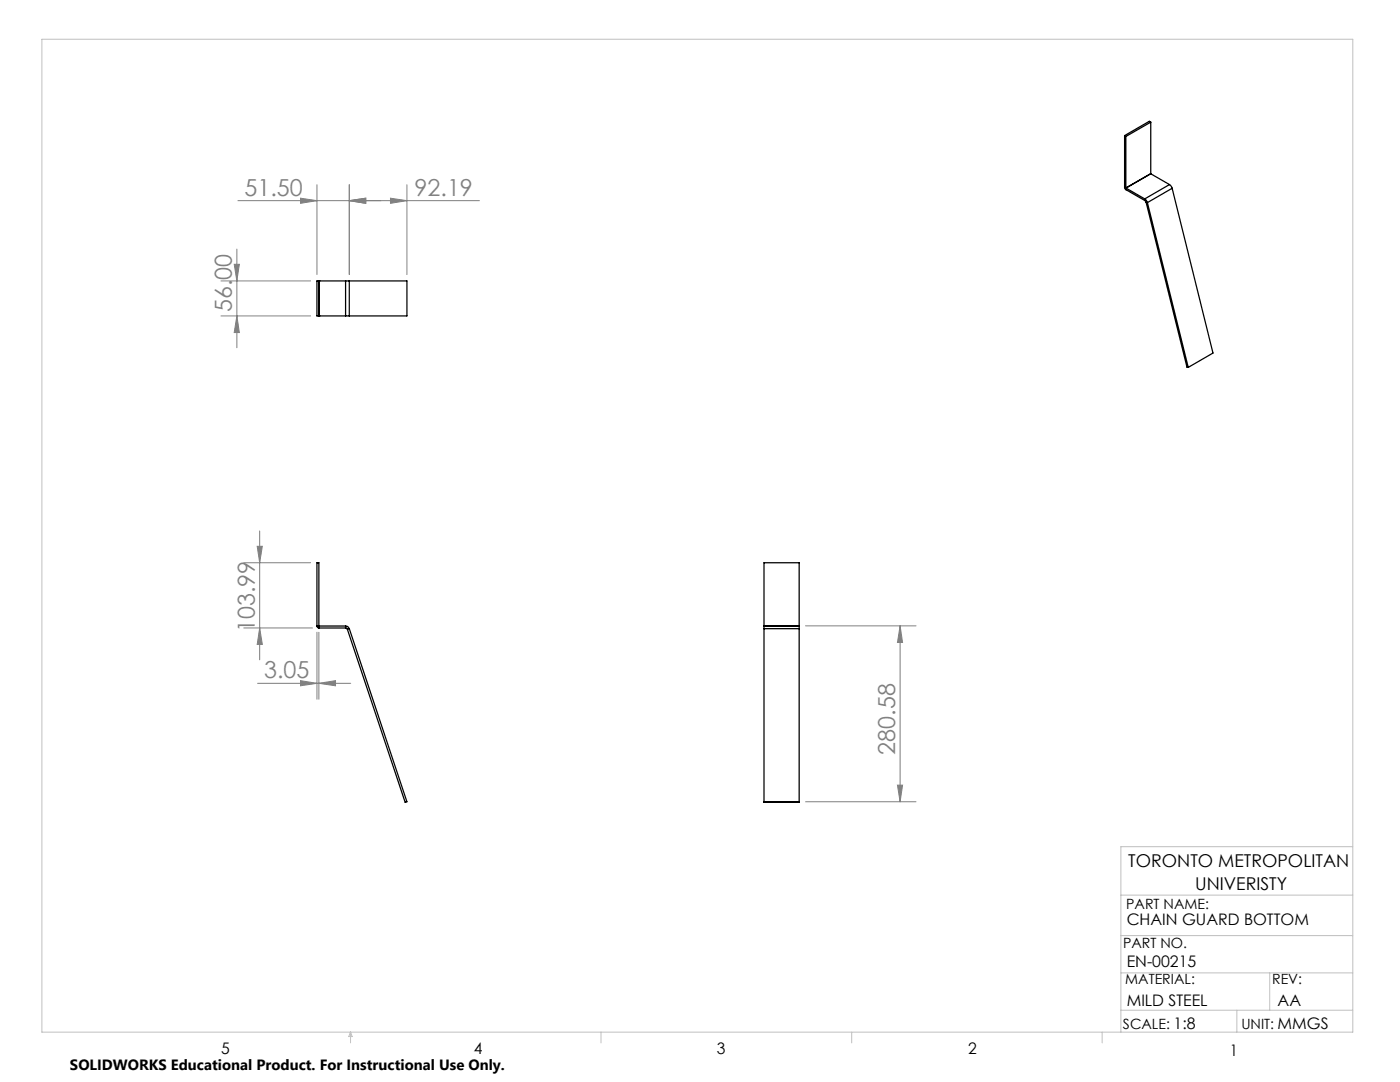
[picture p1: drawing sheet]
<svg xmlns="http://www.w3.org/2000/svg" width="279mm" height="216mm" viewBox="0 0 279 216" stroke-linecap="round" stroke-linejoin="round" font-family="sans-serif">
<g fill="none" stroke="#000" stroke-width=".25">
<path d="M224.4 37.4l.3 .5M224.4 37.4l.3 .1M224.4 27.1v10.3M224.4 27.1l.3 .1M224.7 37.5h.1M224.7 27.2v10.3M224.7 37.5l3.8 2.2M224.7 37.9l3.8 2.1M224.7 37.5v.4M228.5 39.7l.5 .7M228.5 39.7v.3M229.7 34.6v.1"/>
<path d="M229.7 24.4l-.3-.2-5 2.9M229.7 24.4l-5 2.8M229.7 24.4v10.2M229.7 34.6l-5 2.9M229.7 34.7l-5 2.8M229.7 34.7l3.7 2.1M233.4 36.8l.5 .8M233.4 36.8l-4.9 2.9M233.9 37.6l-4.9 2.8M233.9 37.6l8.2 32.8-5 2.9M63.6 56.1h.1M63.6 56.1v6.9"/>
<path d="M69 56.1h.7M69 56.1v6.9M69 56.1h-5.7v6.9h5.7M69.7 56.1h11.5v6.9h-11.5M69.7 56.1v6.9M228.5 40l.2 .4M228.7 40.4l8.2 32.9h.2M228.7 40.4h.3M229 40.4l8.1 32.9M63.6 63h.1M69 63h.7M63.3 124.9h5.7"/>
<path d="M63.3 124.9v.2l.3 .2M63.3 124.9v-12.6h.3v13M63.6 125.3h5.4M69 124.9a.76 .76 0 0 1 .7 .5M69 125.3l.3 .3M69 124.9v.4M69.7 125.4l-.4 .2M69.7 125.4l11.5 34.6-.3 .1-11.6-34.5M152.5 124.9v.5M152.5 124.9h.1M152.5 124.9h7M152.5 124.9v-12.6h7v12.6"/>
<path d="M152.5 125.4v34.7h7v-34.7M152.5 125.4h7M159.5 124.9v.5M159.5 124.9h.1M152.5 160h7"/>
</g>
<g fill="none" stroke="#808080" stroke-width=".2">
<path d="M60 39.5l3.3 .5-3.3 .6zM63.3 36.9v17.9M69.7 36.9v17.9M77.9 39.5l3.3 .5-3.3 .6zM81.2 36.9v17.9M44.1 56.1h17.9M46.7 52.7h1.1l-.5 3.4zM47.3 49.7v19.7M47.5 40h48.2M69.7 40l3.3-.5v1.1zM44.1 63h17.9M47.3 63l.5 3.4h-1.1z"/>
<path d="M48.6 112.3h13.4M51.3 109h1.1l-.6 3.3zM51.8 105.9v25.8M48.6 125.3h13.8M51.4 136.3h18.6M51.8 125.3l.6 3.3h-1.1zM60 135.8l3.3 .5-3.3 .5zM63.3 126.2v13.3M63.6 136.3l3.4-.5v1zM63.6 126.2v13.3M160.8 124.9h22M179.6 124.9v35.1"/>
<path d="M179.6 124.9l.5 3.3h-1zM160.8 160h22M179.1 156.7h1l-.5 3.3z"/>
</g>
<g fill="none" stroke="#c0c0c0" stroke-width=".2">
<path d="M8.4 7.8h261.6v198.2h-261.6zM223.7 178.6h46.3M270 168.9h-46.3v37.1M223.7 194.1h46.3M223.7 186.7h46.3M253.4 194.1v7.5M70 206v2.1M70 206l.3 .8h-.7zM119.9 206v2.1M170 206v2.1M220 206v2.1M223.7 201.6h46.3"/>
<path d="M246.8 201.6v4.4"/>
</g>
<g fill="#808080">
<path d="M60 135.8l3.3 .5-3.3 .5zM63.6 136.3l3.4-.5v1z"/>
<path d="M60 39.5l3.3 .5-3.3 .6zM69.7 40l3.3-.5v1.1z"/>
<path d="M69.7 40l3.3-.5v1.1zM77.9 39.5l3.3 .5-3.3 .6z"/>
<path d="M51.3 109h1.1l-.6 3.3zM51.8 125.3l.6 3.3h-1.1z"/>
<path d="M46.7 52.7h1.1l-.5 3.4zM47.3 63l.5 3.4h-1.1zM179.6 124.9l.5 3.3h-1zM179.1 156.7h1l-.5 3.3z"/>
</g>
<g font-size="4.7" fill="#808080">
<text x="48.8" y="39">51.50</text>
<text x="82.7" y="39">92.19</text>
<text x="46.3" y="62.3" transform="rotate(-90 46.3 62.3)">56.00</text>
<text x="50.8" y="126.2" transform="rotate(-90 50.8 126.2)">103.99</text>
<text x="52.7" y="135.3">3.05</text>
<text x="178.6" y="150.6" transform="rotate(-90 178.6 150.6)">280.58</text>
</g>
<g font-size="3.5">
<text x="225.2" y="173">TORONTO METROPOLITAN</text>
<text x="238.5" y="177.5">UNIVERISTY</text>
</g>
<g font-size="3.2">
<text x="224.9" y="184.5">CHAIN GUARD BOTTOM</text>
<text x="224.9" y="193">EN-00215</text>
<text x="224.9" y="200.6">MILD STEEL</text>
<text x="255" y="200.6">AA</text>
<text x="44.2" y="210.4">5</text>
<text x="94.6" y="210.3">4</text>
<text x="143.1" y="210.4">3</text>
<text x="193.2" y="210.3">2</text>
<text x="245.4" y="210.6">1</text>
</g>
<text font-size="3" x="14" y="213.5">SOLIDWORKS Educational Product. For Instructional Use Only.</text>
<g font-size="2.8">
<text x="224.8" y="181.4">PART NAME:</text>
<text x="224.1" y="189.2">PART NO.</text>
<text x="224.6" y="196.4">MATERIAL:</text>
<text x="253.9" y="196.4">REV:</text>
<text x="224.1" y="205.3">SCALE: 1:8</text>
<text x="247.7" y="205.3">UNIT: MMGS</text>
</g>
</svg>
